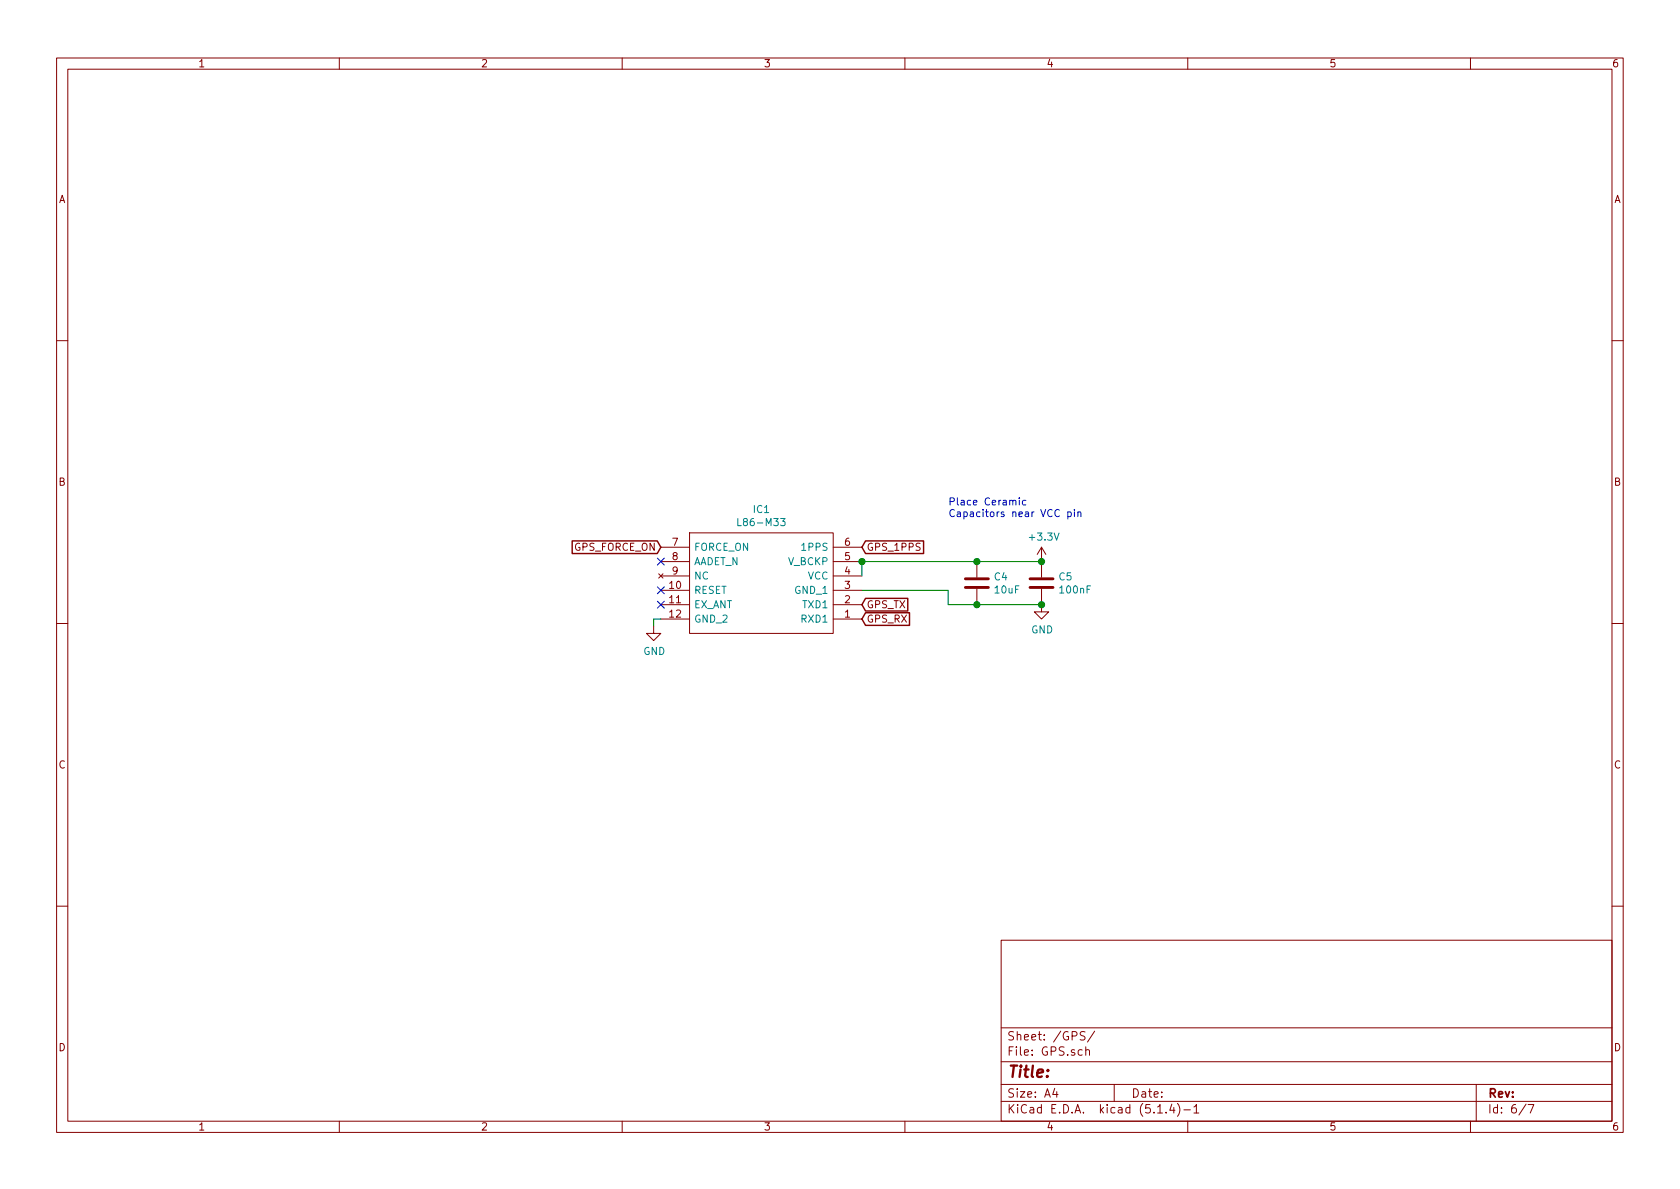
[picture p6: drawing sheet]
EESchema Schematic File Version 4
LIBS:remote_racing_pcb-cache
EELAYER 30 0
EELAYER END
$Descr A4 11693 8268
encoding utf-8
Sheet 6 7
Title ""
Date ""
Rev ""
Comp ""
Comment1 ""
Comment2 ""
Comment3 ""
Comment4 ""
$EndDescr
Text GLabel 6000 4300 2    50   Input ~ 0
GPS_RX
Text GLabel 6000 4200 2    50   Input ~ 0
GPS_TX
$Comp
L Mouser_Components:L86-M33 IC1
U 1 1
P 4600 3800
F 0 "IC1" H 5300 4065 50  0000 C CNN
F 1 "L86-M33" H 5300 3974 50  0000 C CNN
F 2 "Mouser_Components:L80-M39" H 5850 3900 50  0001 L CNN
F 3 "" H 5850 3800 50  0001 L CNN
F 4 "GPS/GLONASS receiver + antenna pack of 1" H 5850 3700 50  0001 L CNN "Description"
F 5 "" H 5850 3600 50  0001 L CNN "Height"
F 6 "277-L86-M33" H 5850 3500 50  0001 L CNN "Mouser Part Number"
F 7 "https://www.mouser.co.uk/ProductDetail/Quectel/L86-M33?qs=GedFDFLaBXFvEvNOo6IDYg%3D%3D" H 5850 3400 50  0001 L CNN "Mouser Price/Stock"
F 8 "Quectel" H 5850 3300 50  0001 L CNN "Manufacturer_Name"
F 9 "L86-M33" H 5850 3200 50  0001 L CNN "Manufacturer_Part_Number"
	1    4600 3800
	1    0    0    -1  
$EndComp
$Comp
L power:+3.3V #PWR0122
U 1 1
P 7250 3900
F 0 "#PWR0122" H 7250 3750 50  0001 C CNN
F 1 "+3.3V" H 7265 4073 50  0000 C CNN
F 2 "" H 7250 3900 50  0001 C CNN
F 3 "" H 7250 3900 50  0001 C CNN
	1    7250 3900
	1    0    0    -1  
$EndComp
Wire Wire Line
	6000 3900 6000 4000
NoConn ~ 4600 4100
NoConn ~ 4600 4200
$Comp
L power:GND #PWR0123
U 1 1
P 7250 4200
F 0 "#PWR0123" H 7250 3950 50  0001 C CNN
F 1 "GND" H 7255 4027 50  0000 C CNN
F 2 "" H 7250 4200 50  0001 C CNN
F 3 "" H 7250 4200 50  0001 C CNN
	1    7250 4200
	1    0    0    -1  
$EndComp
$Comp
L power:GND #PWR0124
U 1 1
P 4550 4350
F 0 "#PWR0124" H 4550 4100 50  0001 C CNN
F 1 "GND" H 4555 4177 50  0000 C CNN
F 2 "" H 4550 4350 50  0001 C CNN
F 3 "" H 4550 4350 50  0001 C CNN
	1    4550 4350
	1    0    0    -1  
$EndComp
Wire Wire Line
	4600 4300 4550 4300
Wire Wire Line
	4550 4300 4550 4350
Text GLabel 4600 3800 0    50   Input ~ 0
GPS_FORCE_ON
NoConn ~ 4600 3900
Text GLabel 6000 3800 2    50   Input ~ 0
GPS_1PPS
Wire Wire Line
	6000 4100 6600 4100
$Comp
L Device:C C4
U 1 1
P 6800 4050
F 0 "C4" H 6915 4096 50  0000 L CNN
F 1 "10uF" H 6915 4005 50  0000 L CNN
F 2 "Capacitors_SMD:C_0805" H 6838 3900 50  0001 C CNN
F 3 "~" H 6800 4050 50  0001 C CNN
	1    6800 4050
	1    0    0    -1  
$EndComp
$Comp
L Device:C C5
U 1 1
P 7250 4050
F 0 "C5" H 7365 4096 50  0000 L CNN
F 1 "100nF" H 7365 4005 50  0000 L CNN
F 2 "Capacitors_SMD:C_0805" H 7288 3900 50  0001 C CNN
F 3 "~" H 7250 4050 50  0001 C CNN
	1    7250 4050
	1    0    0    -1  
$EndComp
Wire Wire Line
	6000 3900 6800 3900
Connection ~ 6000 3900
Wire Wire Line
	6800 3900 7250 3900
Connection ~ 6800 3900
Connection ~ 7250 3900
Wire Wire Line
	6600 4100 6600 4200
Wire Wire Line
	6600 4200 6800 4200
Wire Wire Line
	6800 4200 7250 4200
Connection ~ 6800 4200
Connection ~ 7250 4200
Text Notes 6600 3600 0    50   ~ 0
Place Ceramic \nCapacitors near VCC pin
$EndSCHEMATC
